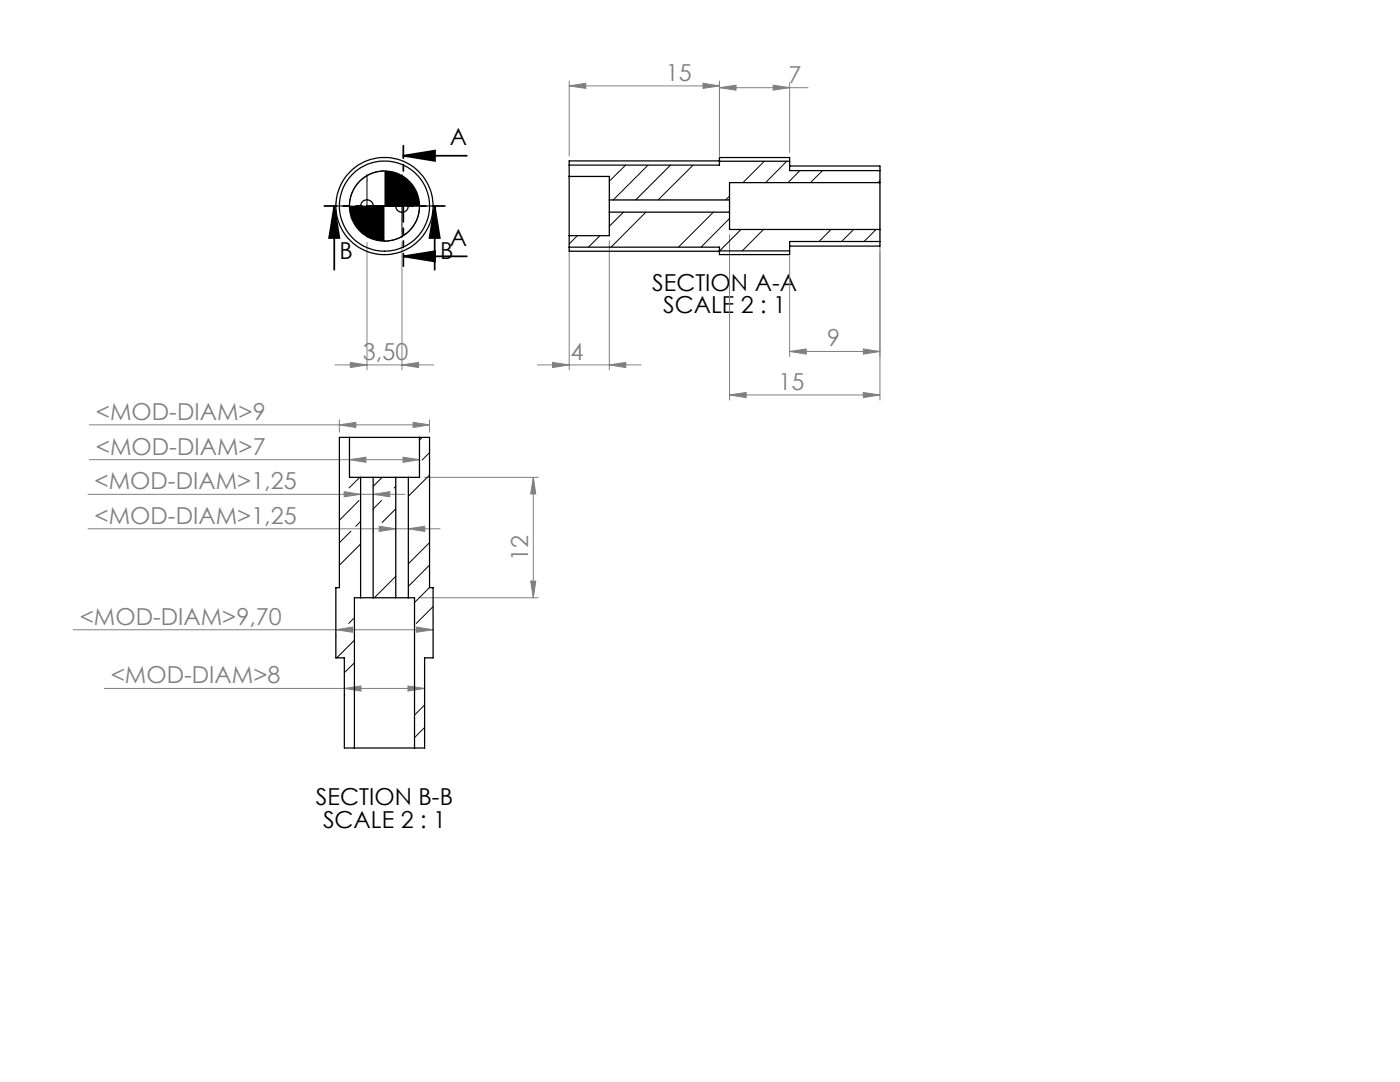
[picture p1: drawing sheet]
<svg xmlns="http://www.w3.org/2000/svg" width="279mm" height="216mm" viewBox="0 0 279 216" stroke-linecap="round" stroke-linejoin="round" font-family="sans-serif">
<path d="M73.2 36.1v10M76.7 34.1a7 7 0 0 0-7 7M80.2 36.1v10M68.2 41.1h17M83.7 41.1a7 7 0 0 1-7 7" fill="none" stroke="#000" stroke-width=".2"/>
<path d="M80.5 31.1l6.3-1v2zM80.5 31.1h12.7M66.7 41.1l1 6.4h-2zM66.7 41.1v12.7M80.5 51.2l6.3-1.1v2.1zM80.5 51.2h12.7M86.7 41.1l1.1 6.4h-2.1zM86.7 41.1v12.7" fill="none" stroke="#000" stroke-width=".35"/>
<g fill="none" stroke="#808080" stroke-width=".2">
<path d="M113.6 17.1l3.3-.5v1zM113.6 16.2v14.9M113.6 17.1h30M140.3 16.6l3.3 .5-3.3 .5zM143.6 17.5l3.3-.5v1zM143.6 16.2v15M143.6 17.5h17.7M154.3 17l3.3 .5-3.3 .5zM157.6 16.5v13.9M73.2 48.4v25.4M80.2 48.4v25.4M113.6 50.3v23.5"/>
<path d="M121.6 48v25.8M145.6 46.8v33M157.6 51.1v20.1M175.6 49.2v30.6M66.9 72.8h19.7M69.9 72.3l3.3 .5-3.3 .5zM80.2 72.8l3.3-.5v1zM107.2 72.8h20.8M110.3 72.3l3.3 .5-3.3 .5zM121.6 72.8l3.3-.5v1zM145.6 78.8l3.3-.5v1zM145.6 78.8h30"/>
<path d="M157.6 70.1l3.3-.5v1.1zM157.6 70.1h18M172.3 78.3l3.3 .5-3.3 .5zM172.3 69.6l3.3 .5-3.3 .6zM17.6 98.6h63.2M17.8 91.7h65.9M17.8 84.8h67.9M67.7 84.8l3.3-.5v1zM67.7 83.8v2.5M68.7 98.1l3.3 .5-3.3 .5zM69.7 91.7l3.3-.5v1.1zM74.5 98.6l3.3-.5v1z"/>
<path d="M80.4 91.2l3.3 .5-3.3 .6zM82.4 84.3l3.3 .5-3.3 .5zM84.7 95.2h22.7M85.7 83.8v2.5M106.4 95.2v24.1M106.4 95.2l.5 3.4h-1zM17.6 105.5h70.2M75.7 105l3.3 .5-3.3 .5zM81.5 105.5l3.3-.5v1zM83.7 119.3h23.7M105.9 116h1l-.5 3.3zM14.6 125.7h71.8"/>
<path d="M20.8 137.4h63.9M67 125.7l3.3-.6v1.1zM68.7 137.4l3.3-.5v1zM81.4 136.9l3.3 .5-3.3 .5zM83.1 125.1l3.3 .6-3.3 .5z"/>
</g>
<path d="M73.2 36.1v-1.3M80.2 36.1v-1.3M68.2 41.1h-1.2M73.2 46.1v1.2M75.2 41.1h-1.2M78.2 41.1h1.3M80.2 46.1v1.2M85.2 41.1h1.3" fill="none" stroke="#000" stroke-width=".2" stroke-dasharray="15.2 1.3 1.3 1.3"/>
<path d="M80.5 29.1v24M88.8 41.1h-24.1" fill="none" stroke="#000" stroke-width=".35" stroke-dasharray="6.3 1.3 1.3 1.3 1.3 1.3" stroke-dashoffset="3.8"/>
<g fill="#000">
<path d="M80.5 31.1l6.3-1v2zM80.5 51.2l6.3-1.1v2.1zM86.7 41.1l1.1 6.4h-2.1zM66.7 41.1l1 6.4h-2z"/>
<path d="M69.7 41.1a7 7 0 0 0 7 7v-7zM76.7 34.1v7h7a7 7 0 0 0-7-7z"/>
</g>
<g fill="#808080">
<path d="M82.4 84.3l3.3 .5-3.3 .5zM67.7 84.8l3.3-.5v1zM81.5 105.5l3.3-.5v1zM75.7 105l3.3 .5-3.3 .5z"/>
<path d="M69.9 72.3l3.3 .5-3.3 .5zM80.2 72.8l3.3-.5v1zM67 125.7l3.3-.6v1.1zM83.1 125.1l3.3 .6-3.3 .5zM68.7 137.4l3.3-.5v1zM81.4 136.9l3.3 .5-3.3 .5zM68.7 98.1l3.3 .5-3.3 .5zM74.5 98.6l3.3-.5v1z"/>
<path d="M157.6 70.1l3.3-.5v1.1zM172.3 69.6l3.3 .5-3.3 .6z"/>
<path d="M172.3 78.3l3.3 .5-3.3 .5zM145.6 78.8l3.3-.5v1z"/>
<path d="M154.3 17l3.3 .5-3.3 .5zM143.6 17.5l3.3-.5v1zM140.3 16.6l3.3 .5-3.3 .5zM113.6 17.1l3.3-.5v1z"/>
<path d="M121.6 72.8l3.3-.5v1zM110.3 72.3l3.3 .5-3.3 .5z"/>
<path d="M106.4 95.2l.5 3.4h-1zM105.9 116h1l-.5 3.3z"/>
<path d="M69.7 91.7l3.3-.5v1.1zM80.4 91.2l3.3 .5-3.3 .6z"/>
</g>
<g fill="none" stroke="#000" stroke-width=".25">
<path d="M113.6 35.2v11.8M113.6 32.9v2.3M113.6 35.2h8v4.7M121.6 39.9v2.4M121.6 39.9h24M143.6 32.2v-.8h14v.8M143.6 32.1h-30v.8M143.6 32.2v.7h-30M143.6 32.2h14M145.6 39.9v2.4M157.6 33.1h18v.9M157.6 32.2v1.8h18"/>
<path d="M175.6 36.4v9.4M175.6 36.4h-30v3.5M175.6 34v2.4M113.6 49.3v.8h30M113.6 49.3h30v.8M113.6 47v2.3M121.6 42.3v4.7h-8M121.6 42.3h24M143.6 50.1v.7h14v-.7M143.6 50.1h14M145.6 42.3v3.5h30M175.6 48.2v.9h-18"/>
<path d="M175.6 48.2h-18v1.9M175.6 45.8v2.4M69.7 87.3h14M69.7 87.3h-2v30h-.7v14h1.7v18h2M69.7 87.3v8h2.3M72 95.3h2.5M72 95.3v24M74.5 95.3h4.5M74.5 95.3v24M79 95.3h2.5M79 95.3v24M81.5 95.3v24"/>
<path d="M83.7 87.3h2v30h.7v14h-1.7v18h-2M83.7 87.3v8h-2.2M72 119.3h2.5M72 119.3h-1.3v30M74.5 119.3h4.5M79 119.3h2.5M81.5 119.3h1.2v30M70.7 149.3h12"/>
<circle cx="73.2" cy="41.1" r="1.26"/>
<circle cx="76.7" cy="41.1" r="9"/>
<circle cx="76.7" cy="41.1" r="9.7"/>
<circle cx="76.7" cy="41.1" r="7"/>
<circle cx="80.2" cy="41.1" r="1.25"/>
</g>
<g fill="none" stroke="#000" stroke-width=".2">
<path d="M124.8 32.9l-3.2 3.3M129.3 32.9l-6.9 7M133.8 32.9l-6.9 7M138.3 32.9l-7 7M145.6 39.1l-.8 .8M152.5 32.2l-4.2 4.2M157 32.2l-4.2 4.2M159.6 34l-2.3 2.4M164.1 34l-2.4 2.4M175.6 36.1l-.4 .3M115.2 47l-1.6 1.7M119.7 47l-2.3 2.3"/>
<path d="M124.4 42.3l-2.8 2.9M128.9 42.3l-6.9 7M142.4 42.3l-7 7M145.6 43.6l-5.7 5.7M147.9 45.8l-4.3 4.3M152.4 45.8l-4.3 4.3M165.8 45.8l-2.3 2.4M170.4 45.8l-2.4 2.4M174.8 45.8l-2.4 2.4M71.6 99.9l-3.9 3.9M71.8 95.2l-2.1 2.2M76.1 99.9l-1.6 1.7"/>
<path d="M76.3 95.2l-1.8 1.8M79 97l-.3 .4M84.3 87.3l-.6 .5M85.7 90.3l-1.5 1.5M85.7 94.8l-4.2 4.2M70 106l-2.3 2.3M72 108.5l-4.3 4.3M72 104l-1 1M74.5 106h.1M79 115l-4.3 4.3M79 101.5l-2.7 2.7M85.7 108.3l-4.2 4.2"/>
<path d="M85.7 112.7l-4.2 4.3M85.7 117.2l-3 3M67.1 126.9l-.1 .1M68.8 138.6l-.1 .1M70.7 123.3l-1.1 1.1M70.7 127.7l-3.5 3.6M70.7 132.3l-2 1.9M86.4 121l-3.3 3.4M84.7 140.7l-2 2M84.7 145.2l-2 2"/>
</g>
<g font-size="4.7" fill="#808080">
<text x="132.9" y="16.1">15</text>
<text x="157.4" y="16.5">7</text>
<text x="72.4" y="71.8">3,50</text>
<text x="113.8" y="71.8">4</text>
<text x="165.1" y="69.1">9</text>
<text x="155.4" y="77.8">15</text>
<text x="19.1" y="83.8">&lt;MOD-DIAM&gt;9</text>
<text x="19.1" y="90.7">&lt;MOD-DIAM&gt;7</text>
<text x="18.9" y="97.6">&lt;MOD-DIAM&gt;1,25</text>
<text x="18.9" y="104.5">&lt;MOD-DIAM&gt;1,25</text>
<text x="105.4" y="111.9" transform="rotate(-90 105.4 111.9)">12</text>
<text x="15.9" y="124.6">&lt;MOD-DIAM&gt;9,70</text>
<text x="22.1" y="136.4">&lt;MOD-DIAM&gt;8</text>
</g>
<g font-size="4.7">
<text x="89.7" y="29">A</text>
<text x="67.8" y="51.7">B</text>
<text x="87.8" y="51.7">B</text>
<text x="89.7" y="49.1">A</text>
<text x="130.2" y="58">SECTION A-A</text>
<text x="132.3" y="62.5">SCALE 2 : 1</text>
<text x="63.1" y="160.7">SECTION B-B</text>
<text x="64.5" y="165.2">SCALE 2 : 1</text>
</g>
</svg>
